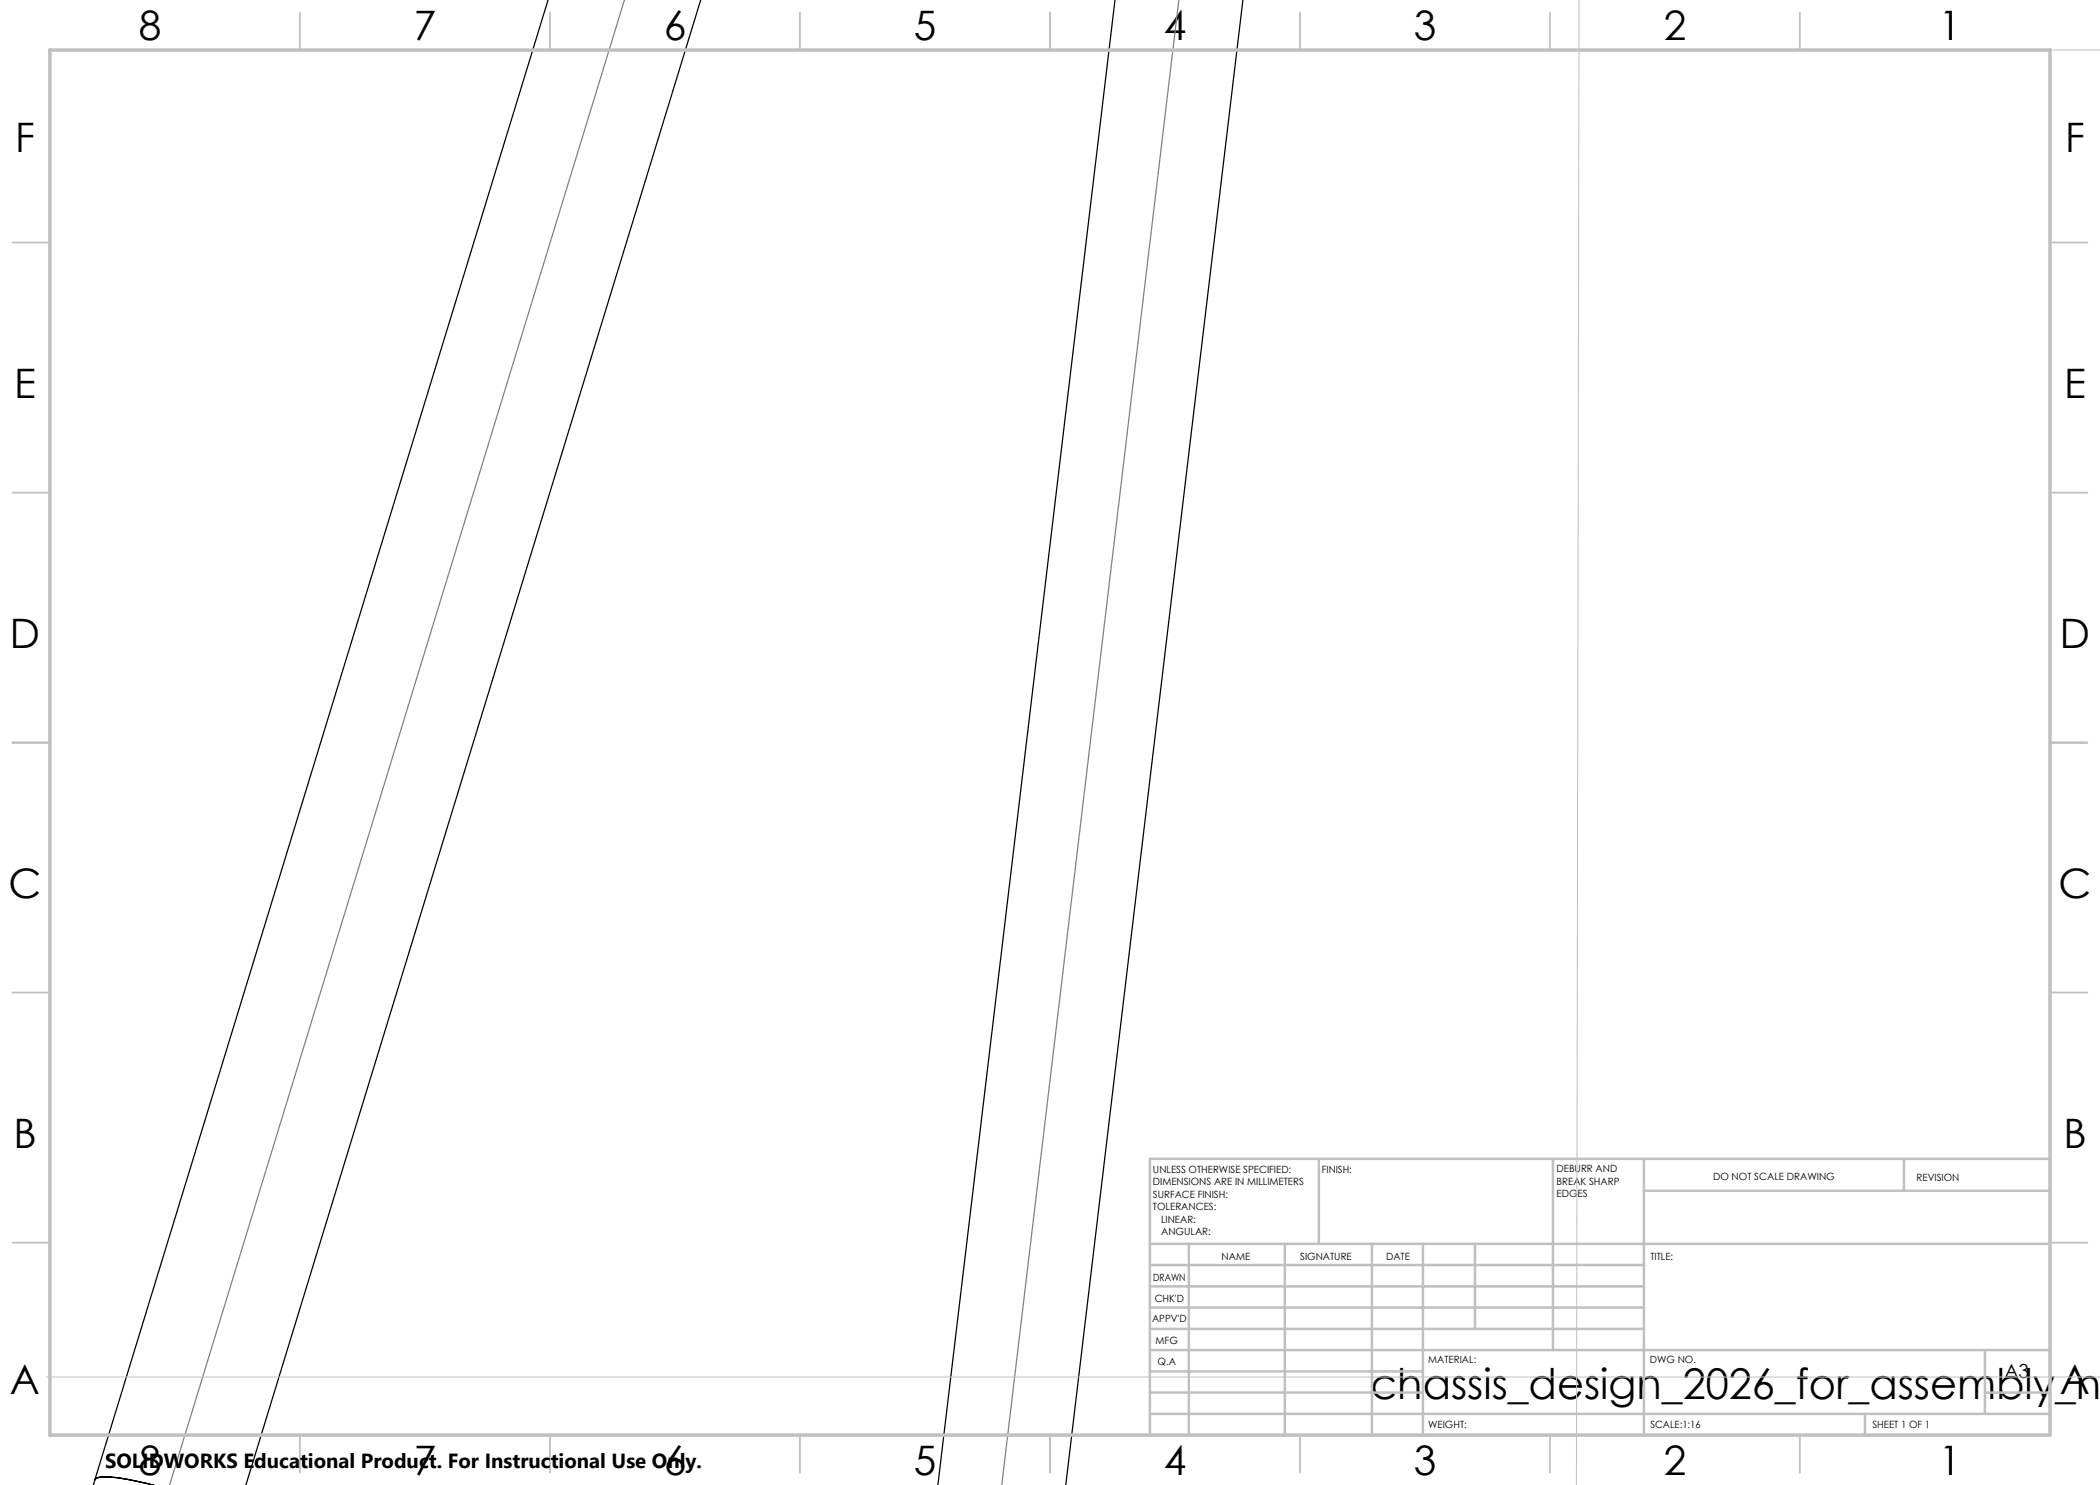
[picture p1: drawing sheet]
<svg xmlns="http://www.w3.org/2000/svg" width="420mm" height="297mm" viewBox="0 0 420 297" stroke-linecap="round" stroke-linejoin="round" font-family="sans-serif">
<path d="M109.6 -.1l-90.6 296M140.2 -.1l-91 297.2M223 -.1l-35.4 297.2M248.6 -.1l-35.5 297.2M19 295.9l-.3 1.2M19.3 295.6a9.8 9.8 0 0 1 4.3 0l7.1 1.5-3.5-.9a24.4 24.4 0 0 0-7.3-.8l-.6 .2-.3 .3z" fill="none" stroke="#000" stroke-width=".25"/>
<path d="M124.9 -.1l-91 297.2M235.8 -.1l-35.5 297.2" fill="none" stroke="#808080" stroke-width=".25"/>
<path d="M315.8 -.1l-.5 297.2M10 10h410M9.3 275.4h410.7" fill="none" stroke="#c0c0c0" stroke-width=".2"/>
<g fill="none" stroke="#c0c0c0" stroke-width=".35">
<path d="M60 2.5v7.5M110 2.5v7.5M160 2.5v7.5M210 2.5v7.5M260 2.5v7.5M310 2.5v7.5M360 2.5v7.5M2.5 48.5h7.5M410 48.5h7.5M2.5 98.5h7.5M410 98.5h7.5M2.5 148.5h7.5"/>
<path d="M410 148.5h7.5M2.5 198.5h7.5M410 198.5h7.5M2.5 248.5h7.5M410 248.5h7.5M60 287v7.5M110 287v7.5M160 287v7.5M210 287v7.5M260 287v7.5M310 287v7.5M360 287v7.5"/>
</g>
<g fill="none" stroke="#c0c0c0" stroke-width=".5">
<path d="M263.8 231.8v17M310.6 231.8v38.2M328.8 231.8v55.2M328.8 238.2h81.2M380.8 231.8v6.4M410 231.8h-180v55.2M230 248.8h180M230 257.3h98.8M230 253h98.8M237.8 248.8v38.2M257 248.8v38.2M274.4 248.8v38.2"/>
<path d="M284.6 248.8v38.2M295 248.8v17M230 265.8h98.8M230 261.5h98.8M230 278.5h54.6M230 274.3h54.6M230 270h180M397 278.5h13M397 270v12.8M230 282.8h180M373 282.8v4.2"/>
</g>
<path d="M10 10h400v277h-400z" fill="none" stroke="#c0c0c0" stroke-width=".7"/>
<text font-size="8.5" x="274.1" y="279.7">chassis_design_2026_for_assembly_ne</text>
<g font-size="8.1">
<text x="27.7" y="8">8</text>
<text x="82.7" y="8">7</text>
<text x="132.7" y="8">6</text>
<text x="182.7" y="8">5</text>
<text x="232.7" y="8">4</text>
<text x="282.7" y="8">3</text>
<text x="332.7" y="8">2</text>
<text x="387.7" y="8">1</text>
<text x="3" y="30.4">F</text>
<text x="413" y="30.4">F</text>
<text x="2.8" y="79.6">E</text>
<text x="412.8" y="79.6">E</text>
<text x="2" y="129.6">D</text>
<text x="412" y="129.6">D</text>
<text x="1.7" y="179.6">C</text>
<text x="411.7" y="179.6">C</text>
<text x="2.7" y="229.6">B</text>
<text x="412.7" y="229.6">B</text>
<text x="2" y="278.9">A</text>
<text x="412" y="278.9">A</text>
<text x="27.7" y="295">8</text>
<text x="82.7" y="295">7</text>
<text x="132.7" y="295">6</text>
<text x="182.7" y="295">5</text>
<text x="232.7" y="295">4</text>
<text x="282.7" y="295">3</text>
<text x="332.7" y="295">2</text>
<text x="387.7" y="295">1</text>
</g>
<text font-size="4.1" x="21" y="293.7">SOLIDWORKS Educational Product. For Instructional Use Only.</text>
<text font-size="3.9" x="400.9" y="275.5">A3</text>
<g font-size="2">
<text x="230.6" y="234.6">UNLESS OTHERWISE SPECIFIED:</text>
<text x="230.6" y="237.1">DIMENSIONS ARE IN MILLIMETERS</text>
<text x="230.6" y="239.6">SURFACE FINISH:</text>
<text x="264.4" y="234.6">FINISH:</text>
<text x="311.3" y="234.5">DEBURR AND</text>
<text x="311.3" y="237">BREAK SHARP</text>
<text x="311.3" y="239.5">EDGES</text>
<text x="342.6" y="236">DO NOT SCALE DRAWING</text>
<text x="383.3" y="236.2">REVISION</text>
<text x="230.6" y="242.1">TOLERANCES:</text>
<text x="232.2" y="244.6">LINEAR:</text>
<text x="232.2" y="247.1">ANGULAR:</text>
<text x="244.3" y="252">NAME</text>
<text x="260" y="251.9">SIGNATURE</text>
<text x="277.2" y="251.9">DATE</text>
<text x="330.1" y="251.9">TITLE:</text>
<text x="230.6" y="256.1">DRAWN</text>
<text x="230.9" y="260.3">CHK'D</text>
<text x="230.4" y="264.4">APPV'D</text>
<text x="231.1" y="268.8">MFG</text>
<text x="231.5" y="273">Q.A</text>
<text x="285.6" y="272.5">MATERIAL:</text>
<text x="330" y="272.5">DWG NO.</text>
<text x="285.6" y="285.5">WEIGHT:</text>
<text x="330.1" y="285.6">SCALE:1:16</text>
<text x="374.5" y="285.6">SHEET 1 OF 1</text>
</g>
</svg>
